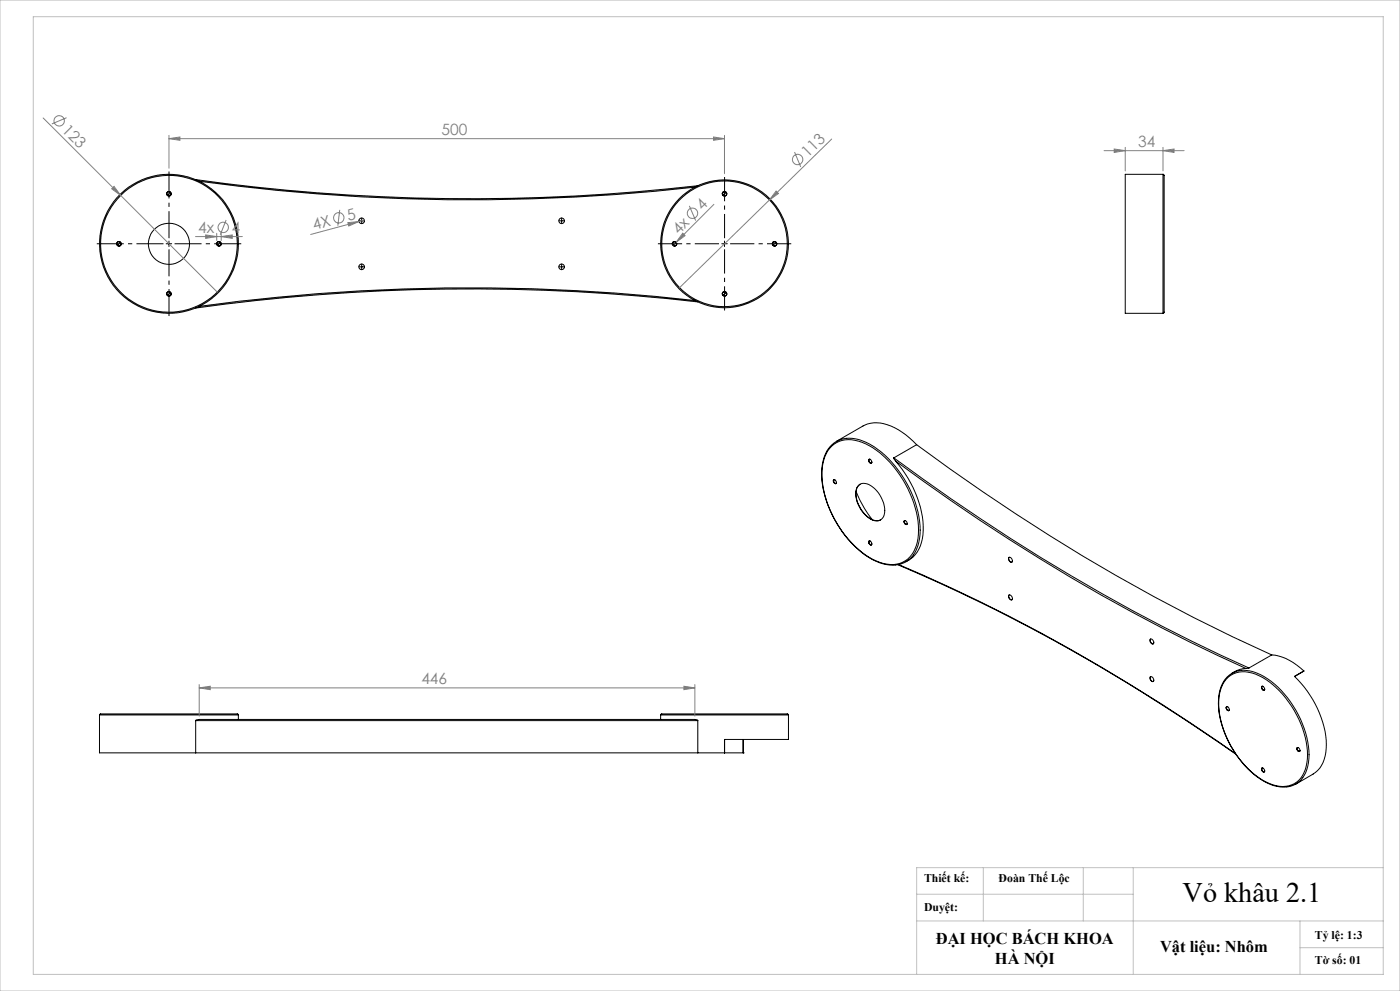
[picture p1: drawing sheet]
<svg xmlns="http://www.w3.org/2000/svg" width="420mm" height="297mm" viewBox="0 0 420 297" stroke-linecap="round" stroke-linejoin="round" font-family="sans-serif">
<g fill="none" stroke="#000" stroke-width=".3">
<path d="M50.7 57.4l-.5 .2-.2 .5M51.4 58.1l-.3 .5-.4 .1M58.7 53.8a598 598 0 0 0 150.6 1.9M59.8 54.3a595.7 595.7 0 0 0 148.7 1.8M217.3 57.4l-.4 .2-.2 .5M218 58.1l-.2 .5-.5 .1M348.9 52.2l.4 .3v41.1l-.4 .3M348.9 52.2h-11.3v41.7h11.3M348.9 52.2v41.7M35.7 72.4l-.5 .2-.2 .5M36.3 73.1l-.1 .4-.5 .2M49.8 73.1h1.7"/>
<path d="M50.7 72.2v1.7M65.7 72.4l-.4 .2-.3 .5M66.4 73.1l-.2 .4-.5 .2M107.7 66.2h1.6M107.7 80h1.6M108.5 65.3v1.7M108.5 79.1v1.7M167.7 66.2h1.6M167.7 80h1.6M168.5 65.3v1.7M168.5 79.1v1.7M202.4 72.4l-.5 .2-.2 .5"/>
<path d="M203 73.1l-.2 .5-.4 .1M216.5 73.1h1.7M217.3 72.2v1.7M232.3 72.4l-.5 .2-.1 .5M233 73.1l-.2 .5-.5 .1M50.7 87.4l-.5 .2-.2 .5M51.4 88.1l-.3 .5-.4 .1M208.5 90.1a595.7 595.7 0 0 0-148.7 1.7M209.3 90.5a598 598 0 0 0-150.6 1.8M217.3 87.4l-.4 .2-.2 .5M218 88.1l-.1 .4-.6 .2M248.5 134.5a16.5 16.5 0 0 0-1.3 13.2 32.3 32.3 0 0 0 14.5 20l3.1 1.2 2 .4 1.8 .1"/>
<path d="M248.6 134.4a8.1 8.1 0 0 1 10.2-2.3 29 29 0 0 1 14.6 15.6 23.6 23.6 0 0 1 2 15.8 7.7 7.7 0 0 1-6.7 5.8M249.5 133.7a8.3 8.3 0 0 1 9.1-1.1 28.6 28.6 0 0 1 14.4 15.2 22.9 22.9 0 0 1 1.9 15.7 7.8 7.8 0 0 1-10.8 5.1 27.8 27.8 0 0 1-14.6-14.8 24.1 24.1 0 0 1-2.4-15.8l.3-1a8 8 0 0 1 2.1-3.3zM250.9 132.3l8-4.6a10 10 0 0 1 9.6 .5l3.3 2.1 3.2 3M260.6 137.8a.64 .64 0 0 1 .8 .2 .64 .64 0 0 1-.1 .8l-.6-.4zM260.8 137.7a.79 .79 0 0 0 .6 1.1M261.1 137.7l-.2-.1a.61 .61 0 0 0-.2 .8 .61 .61 0 0 0 .8 .3v-.2M268.1 137.2a573.7 573.7 0 0 0 106.6 63M268.1 137.2l.6 1M268.7 138.2a570.8 570.8 0 0 0 105.1 62.1M268.7 138.2a31.5 31.5 0 0 1 8.2 22 9.3 9.3 0 0 1-5.2 8.2M275 133.3a572.6 572.6 0 0 0 106.5 63M275 133.3l-6.9 3.9"/>
<path d="M250 143.9a.64 .64 0 0 1 .8 .3 .64 .64 0 0 1-.2 .8l-.5-.4zM250.2 143.8a.8 .8 0 0 0 .6 1.1M250.5 143.8h-.2a.62 .62 0 0 0-.2 .7 .62 .62 0 0 0 .8 .3v-.2M256.8 147.3l2.6 5.2 2.3 3.2M257.6 145.5a3.2 3.2 0 0 1 4.2 .5 8.8 8.8 0 0 1 3.3 8.8 2.73 2.73 0 0 1-4.5 .4 9 9 0 0 1-3.6-8.8zM258 145.1a4.2 4.2 0 0 0-1 4.7 8.9 8.9 0 0 0 5.5 6.2l1.7-.2M271.4 156a.68 .68 0 0 1 .6 .4 .68 .68 0 0 1-.1 .8l-.6-.6zM271.4 156a.81 .81 0 0 0 .7 1.2M271.7 156.1l-.2-.1a.62 .62 0 0 0-.1 .8 .62 .62 0 0 0 .7 .3l.1-.2M260.7 162.1a.7 .7 0 0 1 .7 .4 .7 .7 0 0 1-.1 .8l-.7-.6zM260.8 162.1a.83 .83 0 0 0 .6 1.2M261.1 162.2l-.2-.1a.61 .61 0 0 0-.2 .8 .61 .61 0 0 0 .8 .3v-.2"/>
<path d="M269.3 169.2a546.7 546.7 0 0 1 101.4 56.8M269.5 169.2a549.8 549.8 0 0 1 101.1 56.6M302.7 178.3a.84 .84 0 0 1 .9 .5 .84 .84 0 0 1-.2 1l-.8-.8zM302.7 167a.85 .85 0 0 1 .9 .5 .85 .85 0 0 1-.2 1l-.5-.2-.3-.6zM302.8 167a1.04 1.04 0 0 0 .8 1.5M302.8 178.3a1 1 0 0 0 .8 1.4M345.1 191.5a.89 .89 0 0 1 .9 .5 .89 .89 0 0 1-.2 1l-.7-.5zM345.2 191.5a.97 .97 0 0 0 .8 1.5M381.5 196.3a15.4 15.4 0 0 1 9.7 4.8M381.5 196.3l-6.8 3.9M29.8 214.3l.3-.3h41.2l.2 .3M29.8 214.3v11.3h28.9"/>
<path d="M29.8 214.3h41.7M58.7 216l1.1-.4h148.7l.8 .4M58.7 216h150.6M58.7 216v9.6M71.5 214.3v1.3M198.2 214.3l.3-.3h37.8l.2 .3M198.2 214.3h38.3M198.2 214.3v1.3M209.3 216v9.6M236.5 214.3v7.3h-19.2v4M345.1 202.8a.97 .97 0 0 1 .9 1.5 .97 .97 0 0 1-.9-1.5zM345.2 202.8a.97 .97 0 0 0 .8 1.4"/>
<path d="M367.4 203.8a14.7 14.7 0 0 0-1.2 12.1 29.5 29.5 0 0 0 14 18.8l3 1 2.6 .2M367.5 203.8a7.5 7.5 0 0 1 9.5-2.1 28.2 28.2 0 0 1 14.2 16.6 17.5 17.5 0 0 1 0 14.1 6.7 6.7 0 0 1-5.3 3.5M367.9 211.9a.64 .64 0 0 1 .8 .3 .64 .64 0 0 1-.2 .8l-.5-.4zM368 211.8a.79 .79 0 0 0 .7 1.1M368.3 211.8h-.1a.63 .63 0 0 0-.2 .8 .63 .63 0 0 0 .8 .3v-.2M368.5 202.9a8.2 8.2 0 0 1 9.1-.4 28.7 28.7 0 0 1 14.6 24.9 8.2 8.2 0 0 1-5.6 8.1 12.3 12.3 0 0 1-10-3.2 29.6 29.6 0 0 1-11-22.1 10 10 0 0 1 2.9-7.3zM373.8 200.3l-1.8 .3-2.4 1.2M374.7 200.2l-.9 .1M378.6 205.7a.69 .69 0 0 1 .7 .4 .69 .69 0 0 1-.2 .8l-.6-.7zM378.6 205.7a.83 .83 0 0 0 .7 1.1M378.9 205.7h-.2a.63 .63 0 0 0-.1 .8 .63 .63 0 0 0 .8 .2v-.2M391.2 201.1l-2.9 1.6a30 30 0 0 1 9.6 21.6 9 9 0 0 1-4 7.7l-5.1 3"/>
<path d="M391.2 201.1l-2.8 1.7M58.7 225.6h150.6M209.3 225.6h8M217.3 225.6h.1M217.4 225.6h5.6M223 225.6h.1M223 221.6v4M378.6 230.2a.68 .68 0 0 1 .7 .4 .68 .68 0 0 1-.2 .8l-.6-.7zM378.6 230.2a.79 .79 0 0 0 .7 1.1M378.9 230.2l-.2-.1a.62 .62 0 0 0-.1 .9 .62 .62 0 0 0 .8 .2v-.2M389.2 224a.7 .7 0 0 1 .7 .5 .7 .7 0 0 1-.2 .7l-.6-.6zM389.3 224a.76 .76 0 0 0 .6 1.2"/>
<path d="M389.5 224.1l-.1-.1a.64 .64 0 0 0-.2 .8 .64 .64 0 0 0 .8 .3v-.2"/>
<circle cx="50.7" cy="58.1" r=".68"/>
<circle cx="217.4" cy="58.1" r=".67"/>
<circle cx="35.7" cy="73.1" r=".67"/>
<circle cx="35.7" cy="73.1" r=".68"/>
<circle cx="50.7" cy="73.1" r="20.8"/>
<circle cx="50.7" cy="73.1" r="6.2"/>
<circle cx="50.7" cy="73.1" r="20.5"/>
<circle cx="65.7" cy="73.1" r=".67"/>
<circle cx="108.5" cy="66.2" r=".84"/>
<circle cx="108.5" cy="80" r=".84"/>
<circle cx="168.5" cy="66.2" r=".84"/>
<circle cx="168.5" cy="80" r=".84"/>
<circle cx="202.3" cy="73.1" r=".67"/>
<circle cx="217.4" cy="73.1" r="18.8"/>
<circle cx="217.4" cy="73.1" r="19.2"/>
<circle cx="232.4" cy="73.1" r=".68"/>
<circle cx="50.7" cy="88.1" r=".68"/>
<circle cx="217.4" cy="88.1" r=".67"/>
</g>
<g fill="none" stroke="#808080" stroke-width=".3">
<path d="M12.9 35.3l52.3 52.3M20 35.3l-4.4 1.8M33.5 56.6l.7-.7 2 2.7zM50.7 41.6l3.3-.5v.9zM50.7 40.6v9.8M50.7 41.6h166.6M214.1 41.1l3.2 .5-3.2 .4zM217.3 40.6v11.5M232.8 57.3l.7 .7-2.7 1.9zM238.4 45.6l1.8 4.4M249.5 41.7l-45.6 44.5M331.2 45.2h24"/>
<path d="M334.3 44.7l3.3 .5-3.3 .5zM337.6 44.2v7M348.9 45.2l3.3-.5v1zM348.9 44.2v7M58.7 70.9h14M61.7 70.4l3.3 .5-3.3 .5zM65 69.9v2.2M66.4 70.9l3.3-.5v1zM66.4 69.9v2.2M67.8 65.9l-1.7 4.5M101.9 62.9l-.5 4.8M104.4 66.7l3.3-.3-3.1 1.3z"/>
<path d="M107.7 66.4l-14.5 3.9M109.3 65.9l-1.6 .5M202.8 72.6l-.9 1M204.8 69.9l.7 .7-2.7 2zM206.8 61.7l1.9 4.4M214.2 61.2l-11.4 11.4M59.8 206.2l3.3-.5v1zM59.8 205.2v9.4M59.8 206.2h148.7M205.2 205.7l3.3 .5-3.3 .5zM208.5 205.2v9.4"/>
<circle cx="17.7" cy="36.2" r="1.55"/>
<circle cx="239.3" cy="47.8" r="1.56"/>
<circle cx="67" cy="68.2" r="1.55"/>
<circle cx="101.6" cy="65.3" r="1.56"/>
<circle cx="207.7" cy="63.9" r="1.55"/>
</g>
<path d="M49 73.1h-20M50.7 71.4v-20M50.7 74.7v20M52.4 73.1h20" fill="none" stroke="#000" stroke-width=".3" stroke-dasharray="15.2 1.3 1.3 1.3" stroke-dashoffset="7.1" stroke-linecap="butt"/>
<path d="M215.7 73.1h-18.3M217.4 71.4v-18.3M217.4 74.7v18.4M219 73.1h18.4" fill="none" stroke="#000" stroke-width=".3" stroke-dasharray="15.2 1.3 1.3 1.3" stroke-dashoffset="8" stroke-linecap="butt"/>
<path d="M0 0h420v297h-420zM10 5h405v287h-405zM275 276h140M275 268h65M295 260v16M325 260v16M340 260v32M390 276v16M415 260h-140v32M390 284h25" fill="none" stroke="#c0c0c0" stroke-width=".3"/>
<path d="M201.7 73.1l.2 .5 .5 .1v-.6zM202.4 72.4v.7h.6l-.2-.5zM216.7 88.1l.2 .5 .4 .1v-.6zM217.3 87.4v.7h.7l-.1-.5zM231.7 73.1l.1 .4 .5 .2v-.6zM232.3 72.4v.7h.7l-.1-.5zM216.7 58.1l.2 .5 .4 .1v-.6zM217.3 57.4v.7h.7l-.1-.5zM35 73.1l.2 .4 .5 .2v-.6zM35.7 72.4v.7h.6l-.1-.5zM50 88.1l.2 .4 .5 .2v-.6zM50.7 87.4v.7h.7l-.3-.5zM65 73.1l.3 .5 .4 .1v-.6zM65.7 72.4v.7h.7l-.3-.5zM50 58.1l.1 .3 .6 .3v-.6zM50.7 57.4v.7h.7l-.3-.5z" fill="#000"/>
<g fill="#808080">
<path d="M33.5 56.6l.7-.7 2 2.7z"/>
<path d="M104.4 66.7l3.3-.3-3.1 1.3z"/>
<path d="M232.8 57.3l.7 .7-2.7 1.9z"/>
<path d="M204.8 69.9l.7 .7-2.7 2z"/>
<path d="M348.9 45.2l3.3-.5v1zM334.3 44.7l3.3 .5-3.3 .5z"/>
<path d="M50.7 41.6l3.3-.5v.9zM214.1 41.1l3.2 .5-3.2 .4zM61.7 70.4l3.3 .5-3.3 .5zM66.4 70.9l3.3-.5v1z"/>
<path d="M59.8 206.2l3.3-.5v1zM205.2 205.7l3.3 .5-3.3 .5z"/>
</g>
<text font-size="8.5" x="354.8" y="270.3">Vỏ khâu 2.1</text>
<g font-size="4.9">
<text x="280.8" y="283.1">ĐẠI HỌC BÁCH KHOA</text>
<text x="348" y="285.4">Vật liệu: Nhôm</text>
<text x="298.5" y="289">HÀ NỘI</text>
</g>
<g font-size="4.7" fill="#808080">
<text x="18.4" y="39.2" transform="rotate(45 18.4 39.2)">123</text>
<text x="132.5" y="40.5">500</text>
<text x="242.3" y="47.2" transform="rotate(-44 242.3 47.2)">113</text>
<text x="341.4" y="44.1">34</text>
<text x="210.8" y="63.3" transform="rotate(-45 210.8 63.3)">4</text>
<text x="59.4" y="69.8">4x</text>
<text x="69.6" y="69.8">4</text>
<text x="94.2" y="69" transform="rotate(-15 94.2 69)">4X</text>
<text x="104.6" y="66.3" transform="rotate(-15 104.6 66.3)">5</text>
<text x="203.6" y="70.4" transform="rotate(-45 203.6 70.4)">4x</text>
<text x="126.4" y="205.1">446</text>
</g>
<g font-size="3.5">
<text x="277.2" y="264.4">Thiết kế:</text>
<text x="299.6" y="264.4">Đoàn Thế Lộc</text>
<text x="277.2" y="273">Duyệt:</text>
<text x="394.5" y="281.4">Tỷ lệ: 1:3</text>
<text x="394.5" y="289">Tờ số: 01</text>
</g>
</svg>
